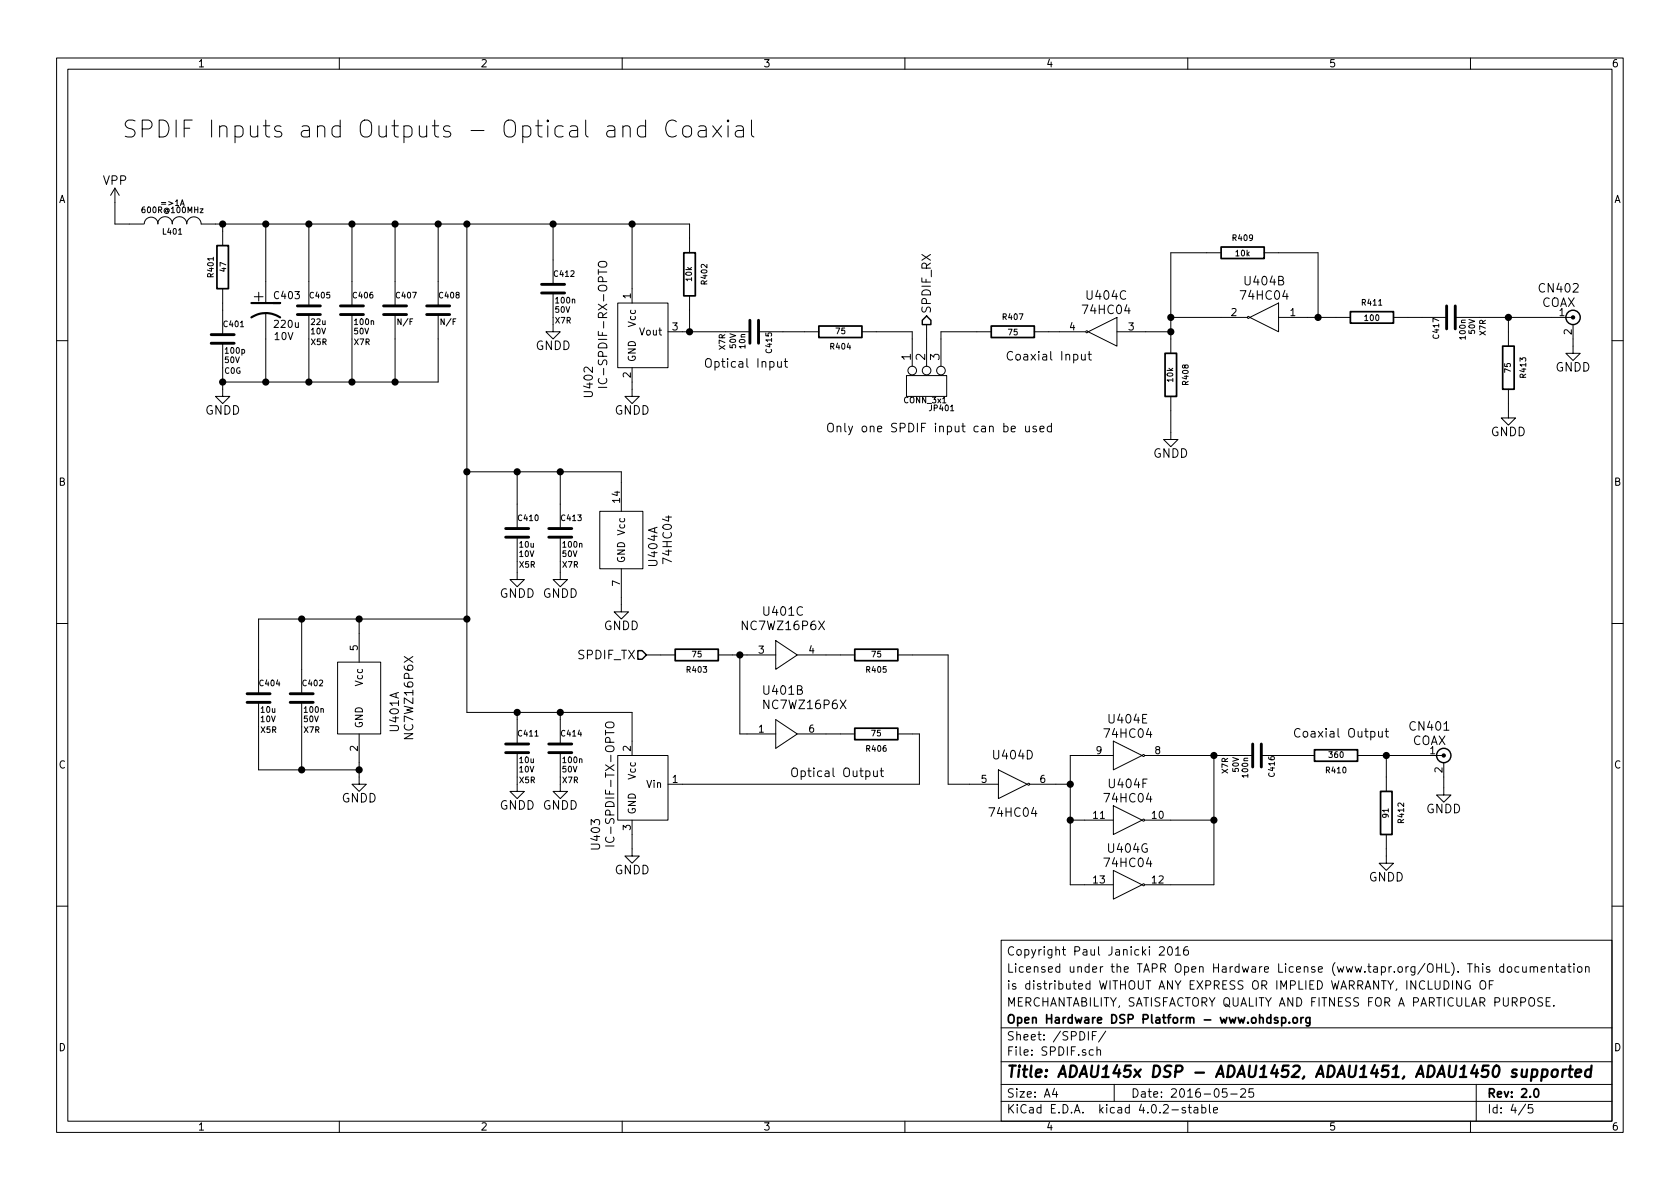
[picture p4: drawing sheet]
EESchema Schematic File Version 2
LIBS:power
LIBS:MyKiCadLibs-Lib
LIBS:DSP-ADAU1452-cache
EELAYER 25 0
EELAYER END
$Descr A4 11693 8268
encoding utf-8
Sheet 4 5
Title "ADAU145x DSP - ADAU1452, ADAU1451, ADAU1450 supported"
Date "2016-05-25"
Rev "2.0"
Comp "Open Hardware DSP Platform - www.ohdsp.org"
Comment1 "MERCHANTABILITY, SATISFACTORY QUALITY AND FITNESS FOR A PARTICULAR PURPOSE."
Comment2 "is distributed WITHOUT ANY EXPRESS OR IMPLIED WARRANTY, INCLUDING OF"
Comment3 "Licensed under the TAPR Open Hardware License (www.tapr.org/OHL). This documentation"
Comment4 "Copyright Paul Janicki 2016"
$EndDescr
$Comp
L GNDD #PWR075
U 1 1
P 3850 2250
F 0 "#PWR075" H 3850 2000 60  0001 C CNN
F 1 "GNDD" H 3850 2100 60  0000 C CNN
F 2 "" H 3850 2250 60  0000 C CNN
F 3 "" H 3850 2250 60  0000 C CNN
	1    3850 2250
	1    0    0    -1  
$EndComp
$Comp
L GNDD #PWR076
U 1 1
P 3900 5450
F 0 "#PWR076" H 3900 5200 60  0001 C CNN
F 1 "GNDD" H 3900 5300 60  0000 C CNN
F 2 "" H 3900 5450 60  0000 C CNN
F 3 "" H 3900 5450 60  0000 C CNN
	1    3900 5450
	1    0    0    -1  
$EndComp
$Comp
L GNDD #PWR077
U 1 1
P 1550 2700
F 0 "#PWR077" H 1550 2450 60  0001 C CNN
F 1 "GNDD" H 1550 2550 60  0000 C CNN
F 2 "" H 1550 2700 60  0000 C CNN
F 3 "" H 1550 2700 60  0000 C CNN
	1    1550 2700
	1    0    0    -1  
$EndComp
$Comp
L VPP #PWR078
U 1 1
P 800 1400
F 0 "#PWR078" H 800 1250 60  0001 C CNN
F 1 "VPP" H 800 1550 60  0000 C CNN
F 2 "" H 800 1400 60  0000 C CNN
F 3 "" H 800 1400 60  0000 C CNN
	1    800  1400
	1    0    0    -1  
$EndComp
Text Notes 850  950  0    118  ~ 0
SPDIF Inputs and Outputs - Optical and Coaxial
$Comp
L IC-SPDIF-RX-OPTO U402
U 1 1
P 4250 2000
F 0 "U402" V 4100 1350 59  0000 C CNN
F 1 "IC-SPDIF-RX-OPTO" V 4200 1750 59  0000 C CNN
F 2 "MyKiCadLibs-Footprints:IC_SPDIF_OPTO" H 4250 2000 118 0001 C CNN
F 3 "" H 4250 2000 118 0000 C CNN
F 4 "TOSLINK receiver e.g. CLIFF FC684205R" V 4250 2000 60  0001 C CNN "Description"
	1    4250 2000
	1    0    0    -1  
$EndComp
$Comp
L IC-SPDIF-TX-OPTO U403
U 1 1
P 4250 5150
F 0 "U403" V 4150 4500 59  0000 C CNN
F 1 "IC-SPDIF-TX-OPTO" V 4250 4850 59  0000 C CNN
F 2 "MyKiCadLibs-Footprints:IC_SPDIF_OPTO" H 4250 5150 118 0001 C CNN
F 3 "" H 4250 5150 118 0000 C CNN
F 4 "TOSLINK transmitter e.g. CLIFF FC684205T" V 4250 5150 60  0001 C CNN "Description"
	1    4250 5150
	1    0    0    -1  
$EndComp
$Comp
L GNDD #PWR079
U 1 1
P 4400 2700
F 0 "#PWR079" H 4400 2450 60  0001 C CNN
F 1 "GNDD" H 4400 2550 60  0000 C CNN
F 2 "" H 4400 2700 60  0000 C CNN
F 3 "" H 4400 2700 60  0000 C CNN
	1    4400 2700
	1    0    0    -1  
$EndComp
$Comp
L GNDD #PWR080
U 1 1
P 4400 5900
F 0 "#PWR080" H 4400 5650 60  0001 C CNN
F 1 "GNDD" H 4400 5750 60  0000 C CNN
F 2 "" H 4400 5900 60  0000 C CNN
F 3 "" H 4400 5900 60  0000 C CNN
	1    4400 5900
	1    0    0    -1  
$EndComp
Text Notes 4900 2550 0    60   ~ 0
Optical Input
Text HLabel 6450 2250 1    60   Output ~ 0
SPDIF_RX
Text HLabel 4500 4550 0    60   Input ~ 0
SPDIF_TX
$Comp
L GNDD #PWR081
U 1 1
P 3600 5450
F 0 "#PWR081" H 3600 5200 60  0001 C CNN
F 1 "GNDD" H 3600 5300 60  0000 C CNN
F 2 "" H 3600 5450 60  0000 C CNN
F 3 "" H 3600 5450 60  0000 C CNN
	1    3600 5450
	1    0    0    -1  
$EndComp
$Comp
L GNDD #PWR082
U 1 1
P 10500 2850
F 0 "#PWR082" H 10500 2600 60  0001 C CNN
F 1 "GNDD" H 10500 2700 60  0000 C CNN
F 2 "" H 10500 2850 60  0000 C CNN
F 3 "" H 10500 2850 60  0000 C CNN
	1    10500 2850
	-1   0    0    -1  
$EndComp
$Comp
L GNDD #PWR083
U 1 1
P 8150 3000
F 0 "#PWR083" H 8150 2750 60  0001 C CNN
F 1 "GNDD" H 8150 2850 60  0000 C CNN
F 2 "" H 8150 3000 60  0000 C CNN
F 3 "" H 8150 3000 60  0000 C CNN
	1    8150 3000
	-1   0    0    -1  
$EndComp
$Comp
L GNDD #PWR084
U 1 1
P 3900 3975
F 0 "#PWR084" H 3900 3725 60  0001 C CNN
F 1 "GNDD" H 3900 3825 60  0000 C CNN
F 2 "" H 3900 3975 60  0000 C CNN
F 3 "" H 3900 3975 60  0000 C CNN
	1    3900 3975
	1    0    0    -1  
$EndComp
$Comp
L GNDD #PWR085
U 1 1
P 3600 3975
F 0 "#PWR085" H 3600 3725 60  0001 C CNN
F 1 "GNDD" H 3600 3825 60  0000 C CNN
F 2 "" H 3600 3975 60  0000 C CNN
F 3 "" H 3600 3975 60  0000 C CNN
	1    3600 3975
	1    0    0    -1  
$EndComp
Wire Wire Line
	3850 1550 3850 1800
Connection ~ 3850 1550
Wire Wire Line
	3850 2250 3850 2200
Wire Wire Line
	3900 5450 3900 5400
Wire Wire Line
	3900 4950 3900 5000
Connection ~ 3900 4950
Wire Wire Line
	1500 1550 4800 1550
Wire Wire Line
	1550 1550 1550 1600
Wire Wire Line
	1550 2100 1550 2150
Connection ~ 1550 1550
Wire Wire Line
	2150 1550 2150 1950
Connection ~ 2150 1550
Wire Wire Line
	1550 2550 1550 2700
Wire Wire Line
	1550 2650 3050 2650
Connection ~ 1550 2650
Wire Wire Line
	2150 2650 2150 2350
Connection ~ 2150 2650
Wire Wire Line
	2450 1550 2450 1950
Wire Wire Line
	2450 2650 2450 2350
Connection ~ 2450 1550
Wire Wire Line
	800  1400 800  1550
Wire Wire Line
	800  1550 900  1550
Wire Wire Line
	4400 4950 4400 5150
Wire Wire Line
	4400 1550 4400 2000
Connection ~ 3250 1550
Wire Wire Line
	3250 1550 3250 4950
Wire Wire Line
	4400 2700 4400 2650
Wire Wire Line
	4400 5900 4400 5800
Wire Wire Line
	4750 5450 6400 5450
Wire Wire Line
	4750 2300 5050 2300
Wire Wire Line
	3250 4950 4400 4950
Wire Wire Line
	4800 1550 4800 1650
Connection ~ 4400 1550
Wire Wire Line
	4800 2150 4800 2300
Connection ~ 4800 2300
Wire Wire Line
	5450 2300 5600 2300
Wire Wire Line
	6450 2250 6450 2350
Wire Wire Line
	3600 5450 3600 5400
Wire Wire Line
	3600 5000 3600 4950
Connection ~ 3600 4950
Wire Wire Line
	10500 2850 10500 2800
Wire Wire Line
	8150 1750 8150 2350
Wire Wire Line
	8150 2300 7975 2300
Wire Wire Line
	8400 1750 8150 1750
Connection ~ 8150 2300
Wire Wire Line
	8900 1750 9175 1750
Wire Wire Line
	9175 1750 9175 2200
Wire Wire Line
	9100 2200 9300 2200
Connection ~ 9175 2200
Wire Wire Line
	8150 2850 8150 3000
Connection ~ 3250 3275
Wire Wire Line
	3900 3275 3900 3500
Wire Wire Line
	3900 3975 3900 3900
Wire Wire Line
	3600 3975 3600 3900
Wire Wire Line
	3600 3500 3600 3275
Connection ~ 3900 3275
Connection ~ 3600 3275
Wire Wire Line
	9800 2200 9900 2200
Wire Wire Line
	10300 2200 10800 2200
Wire Wire Line
	10500 2200 10500 2300
$Comp
L COAX CN402
U 1 1
P 10800 2200
F 0 "CN402" H 10850 2400 60  0000 C CNN
F 1 "COAX" H 10850 2300 60  0000 C CNN
F 2 "MyKiCadLibs-Footprints:CONN_SIL_2_1MM" H 10750 2200 60  0001 C CNN
F 3 "" H 10750 2200 60  0000 C CNN
F 4 "1x2 2.54mm pitch pin header - use with 75Ohm coax" H 10800 2200 60  0001 C CNN "Description"
	1    10800 2200
	1    0    0    -1  
$EndComp
Connection ~ 10500 2200
$Comp
L GNDD #PWR086
U 1 1
P 10950 2400
F 0 "#PWR086" H 10950 2150 60  0001 C CNN
F 1 "GNDD" H 10950 2250 60  0000 C CNN
F 2 "" H 10950 2400 60  0000 C CNN
F 3 "" H 10950 2400 60  0000 C CNN
	1    10950 2400
	-1   0    0    -1  
$EndComp
Wire Wire Line
	10950 2400 10950 2350
Wire Wire Line
	2750 1550 2750 1950
Wire Wire Line
	2750 2650 2750 2350
Wire Wire Line
	3050 1550 3050 1950
Wire Wire Line
	3050 2650 3050 2350
Connection ~ 2750 1550
Connection ~ 3050 1550
Connection ~ 2450 2650
Connection ~ 2750 2650
$Comp
L IC-LOGIC-74HC04 U404
U 2 1
P 9100 2200
F 0 "U404" H 9400 2450 60  0000 C CNN
F 1 "74HC04" H 9400 2350 60  0000 C CNN
F 2 "MyKiCadLibs-Footprints:IC_SOIC_14" H 9100 2200 60  0001 C CNN
F 3 "" H 9100 2200 60  0000 C CNN
F 4 "74HC04 Hex Inverter - SOIC-14" H 9100 2200 60  0001 C CNN "Description"
	2    9100 2200
	-1   0    0    -1  
$EndComp
Wire Wire Line
	8500 2200 8150 2200
Connection ~ 8150 2200
$Comp
L IC-LOGIC-74HC04 U404
U 3 1
P 7975 2300
F 0 "U404" H 8250 2550 60  0000 C CNN
F 1 "74HC04" H 8250 2450 60  0000 C CNN
F 2 "MyKiCadLibs-Footprints:IC_SOIC_14" H 7975 2300 60  0001 C CNN
F 3 "" H 7975 2300 60  0000 C CNN
F 4 "74HC04 Hex Inverter - SOIC-14" H 7975 2300 60  0001 C CNN "Description"
	3    7975 2300
	-1   0    0    -1  
$EndComp
$Comp
L IC-LOGIC-74HC04 U404
U 1 1
P 4325 3350
F 0 "U404" V 4550 2900 60  0000 C CNN
F 1 "74HC04" V 4650 2950 60  0000 C CNN
F 2 "MyKiCadLibs-Footprints:IC_SOIC_14" H 4325 3350 60  0001 C CNN
F 3 "" H 4325 3350 60  0000 C CNN
F 4 "74HC04 Hex Inverter - SOIC-14" V 4325 3350 60  0001 C CNN "Description"
	1    4325 3350
	1    0    0    -1  
$EndComp
Wire Wire Line
	3250 3275 4325 3275
Wire Wire Line
	4325 3275 4325 3350
$Comp
L GNDD #PWR087
U 1 1
P 4325 4200
F 0 "#PWR087" H 4325 3950 60  0001 C CNN
F 1 "GNDD" H 4325 4050 60  0000 C CNN
F 2 "" H 4325 4200 60  0000 C CNN
F 3 "" H 4325 4200 60  0000 C CNN
	1    4325 4200
	1    0    0    -1  
$EndComp
Wire Wire Line
	4325 4200 4325 4150
$Comp
L IC-LOGIC-74HC04 U404
U 6 1
P 7550 5700
F 0 "U404" H 7850 5950 60  0000 C CNN
F 1 "74HC04" H 7850 5850 60  0000 C CNN
F 2 "MyKiCadLibs-Footprints:IC_SOIC_14" H 7550 5700 60  0001 C CNN
F 3 "" H 7550 5700 60  0000 C CNN
F 4 "74HC04 Hex Inverter - SOIC-14" H 7550 5700 60  0001 C CNN "Description"
	6    7550 5700
	1    0    0    -1  
$EndComp
$Comp
L IC-LOGIC-74HC04 U404
U 7 1
P 7550 6150
F 0 "U404" H 7850 6400 60  0000 C CNN
F 1 "74HC04" H 7850 6300 60  0000 C CNN
F 2 "MyKiCadLibs-Footprints:IC_SOIC_14" H 7550 6150 60  0001 C CNN
F 3 "" H 7550 6150 60  0000 C CNN
F 4 "74HC04 Hex Inverter - SOIC-14" H 7550 6150 60  0001 C CNN "Decription"
	7    7550 6150
	1    0    0    -1  
$EndComp
$Comp
L IC-LOGIC-74HC04 U404
U 5 1
P 7550 5250
F 0 "U404" H 7850 5500 60  0000 C CNN
F 1 "74HC04" H 7850 5400 60  0000 C CNN
F 2 "MyKiCadLibs-Footprints:IC_SOIC_14" H 7550 5250 60  0001 C CNN
F 3 "" H 7550 5250 60  0000 C CNN
F 4 "74HC04 Hex Inverter - SOIC-14" H 7550 5250 60  0001 C CNN "Description"
	5    7550 5250
	1    0    0    -1  
$EndComp
Wire Wire Line
	7550 5250 7450 5250
Wire Wire Line
	7450 5250 7450 6150
Wire Wire Line
	7450 5700 7550 5700
Wire Wire Line
	7450 6150 7550 6150
Connection ~ 7450 5700
Wire Wire Line
	8150 5250 8550 5250
Wire Wire Line
	8450 5250 8450 6150
Wire Wire Line
	8450 6150 8150 6150
Wire Wire Line
	8150 5700 8450 5700
Connection ~ 8450 5700
Connection ~ 8450 5250
Wire Wire Line
	9050 5250 8950 5250
$Comp
L GNDD #PWR088
U 1 1
P 9650 5950
F 0 "#PWR088" H 9650 5700 60  0001 C CNN
F 1 "GNDD" H 9650 5800 60  0000 C CNN
F 2 "" H 9650 5950 60  0000 C CNN
F 3 "" H 9650 5950 60  0000 C CNN
	1    9650 5950
	1    0    0    -1  
$EndComp
Wire Wire Line
	9650 5950 9650 5900
Wire Wire Line
	9650 5400 9650 5250
Wire Wire Line
	9550 5250 9900 5250
$Comp
L COAX CN401
U 1 1
P 9900 5250
F 0 "CN401" H 9950 5450 60  0000 C CNN
F 1 "COAX" H 9950 5350 60  0000 C CNN
F 2 "MyKiCadLibs-Footprints:CONN_SIL_2_1MM" H 9850 5250 60  0001 C CNN
F 3 "" H 9850 5250 60  0000 C CNN
F 4 "1x2 2.54mm pitch pin header - use with 75Ohm coax" H 9900 5250 60  0001 C CNN "Description"
	1    9900 5250
	1    0    0    -1  
$EndComp
$Comp
L GNDD #PWR089
U 1 1
P 10050 5475
F 0 "#PWR089" H 10050 5225 60  0001 C CNN
F 1 "GNDD" H 10050 5325 60  0000 C CNN
F 2 "" H 10050 5475 60  0000 C CNN
F 3 "" H 10050 5475 60  0000 C CNN
	1    10050 5475
	-1   0    0    -1  
$EndComp
Wire Wire Line
	10050 5475 10050 5400
Connection ~ 9650 5250
Wire Wire Line
	6350 2350 6350 2300
Wire Wire Line
	6350 2300 6100 2300
Wire Wire Line
	7300 2300 7375 2300
Wire Wire Line
	6800 2300 6550 2300
Wire Wire Line
	6550 2300 6550 2350
Connection ~ 7450 5450
$Comp
L IC-LOGIC-74HC04 U404
U 4 1
P 6750 5450
F 0 "U404" H 7050 5650 60  0000 C CNN
F 1 "74HC04" H 7050 5250 60  0000 C CNN
F 2 "MyKiCadLibs-Footprints:IC_SOIC_14" H 6750 5450 60  0001 C CNN
F 3 "" H 6750 5450 60  0000 C CNN
F 4 "74HC04 Hex Inverter - SOIC-14" H 6750 5450 60  0001 C CNN "Description"
	4    6750 5450
	1    0    0    -1  
$EndComp
Wire Wire Line
	7450 5450 7350 5450
Wire Wire Line
	6600 5450 6750 5450
$Comp
L IC-LOGIC-BUF-NC7WZ16P6X U401
U 2 1
P 5450 5100
F 0 "U401" H 5450 5400 60  0000 C CNN
F 1 "NC7WZ16P6X" H 5600 5300 60  0000 C CNN
F 2 "MyKiCadLibs-Footprints:IC-SC70-6" H 5550 5100 60  0001 C CNN
F 3 "" H 5550 5100 60  0000 C CNN
F 4 "UHS Dual Buffer" H 5450 5100 60  0001 C CNN "Description"
	2    5450 5100
	1    0    0    -1  
$EndComp
$Comp
L IC-LOGIC-BUF-NC7WZ16P6X U401
U 3 1
P 5450 4550
F 0 "U401" H 5450 4850 60  0000 C CNN
F 1 "NC7WZ16P6X" H 5450 4750 60  0000 C CNN
F 2 "MyKiCadLibs-Footprints:IC-SC70-6" H 5550 4550 60  0001 C CNN
F 3 "" H 5550 4550 60  0000 C CNN
F 4 "UHS Dual Buffer" H 5450 4550 60  0001 C CNN "Description"
	3    5450 4550
	1    0    0    -1  
$EndComp
$Comp
L IC-LOGIC-BUF-NC7WZ16P6X U401
U 1 1
P 2500 4850
F 0 "U401" V 2750 4750 60  0000 C CNN
F 1 "NC7WZ16P6X" V 2850 4850 60  0000 C CNN
F 2 "MyKiCadLibs-Footprints:IC-SC70-6" H 2600 4850 60  0001 C CNN
F 3 "" H 2600 4850 60  0000 C CNN
F 4 "UHS Dual Buffer" V 2500 4850 60  0001 C CNN "Description"
	1    2500 4850
	1    0    0    -1  
$EndComp
$Comp
L GNDD #PWR090
U 1 1
P 2500 5400
F 0 "#PWR090" H 2500 5150 60  0001 C CNN
F 1 "GNDD" H 2500 5250 60  0000 C CNN
F 2 "" H 2500 5400 60  0000 C CNN
F 3 "" H 2500 5400 60  0000 C CNN
	1    2500 5400
	1    0    0    -1  
$EndComp
Wire Wire Line
	2500 5300 2500 5400
Wire Wire Line
	1800 5050 1800 5350
Wire Wire Line
	1800 5350 2500 5350
Connection ~ 2500 5350
Wire Wire Line
	1800 4650 1800 4300
Wire Wire Line
	1800 4300 3250 4300
Connection ~ 3250 4300
Wire Wire Line
	2500 4400 2500 4300
Connection ~ 2500 4300
Wire Wire Line
	5100 4550 5200 4550
Wire Wire Line
	4600 4550 4500 4550
Wire Wire Line
	5200 5100 5150 5100
Wire Wire Line
	5150 5100 5150 4550
Connection ~ 5150 4550
Wire Wire Line
	6350 5100 6400 5100
Wire Wire Line
	6400 5100 6400 5450
Wire Wire Line
	5750 4550 5850 4550
Wire Wire Line
	5850 5100 5750 5100
Wire Wire Line
	6350 4550 6600 4550
Wire Wire Line
	6600 4550 6600 5450
Wire Wire Line
	1850 1950 1850 1550
Connection ~ 1850 1550
Wire Wire Line
	1850 2350 1850 2650
Connection ~ 1850 2650
Text Notes 7000 2500 0    60   ~ 0
Coaxial Input
Text Notes 5500 5400 0    60   ~ 0
Optical Output
Text Notes 9000 5125 0    60   ~ 0
Coaxial Output
Text Notes 5750 3000 0    60   ~ 0
Only one SPDIF input can be used
$Comp
L CP1 C403
U 1 1
P 1850 2150
F 0 "C403" H 1900 2250 50  0000 L CNN
F 1 "220u" H 1900 2050 50  0000 L CNN
F 2 "MyKiCadLibs-Footprints:CAP-TH-D6.3mmP2.5mm" H 1850 2150 60  0001 C CNN
F 3 "" H 1850 2150 60  0000 C CNN
F 4 "10V" H 1905 1965 50  0000 L CNN "Voltage"
F 5 "2.5mm pitch, 6.3mm diameter" H 1850 2450 40  0001 L CNN "Type"
F 6 "Low impedance aluminium electrolytic capacitor - Panasonic FC, FR or similar" H 1850 2550 40  0001 L CNN "Description"
	1    1850 2150
	1    0    0    -1  
$EndComp
$Comp
L C C407
U 1 1
P 2750 2150
F 0 "C407" H 2750 2250 40  0000 L CNN
F 1 "N/F" H 2760 2065 40  0000 L CNN
F 2 "MyKiCadLibs-Footprints:SMD-0805" H 2788 2000 30  0001 C CNN
F 3 "" H 2750 2250 60  0000 C CNN
F 4 "10V" H 2815 2000 40  0001 C CNN "Voltage"
F 5 "X7R" H 2820 1925 40  0001 C CNN "Type"
F 6 "Ceramic capacitor" H 2750 2450 40  0001 L CNN "Description"
F 7 "10%" H 3150 2650 40  0001 C CNN "Tolerance"
F 8 "0805" H 2750 2150 60  0001 C CNN "Size"
	1    2750 2150
	1    0    0    -1  
$EndComp
Wire Wire Line
	2100 4650 2100 4300
Connection ~ 2100 4300
Wire Wire Line
	2100 5050 2100 5350
Connection ~ 2100 5350
$Comp
L INDUCTOR L401
U 1 1
P 1200 1550
F 0 "L401" V 1150 1550 40  0000 C CNN
F 1 "600R@100MHz" V 1300 1550 40  0000 C CNN
F 2 "MyKiCadLibs-Footprints:SMD-0805" H 1200 1550 60  0001 C CNN
F 3 "" H 1200 1550 60  0000 C CNN
F 4 "=>1A" V 1350 1550 40  0000 C CNN "Current"
F 5 "Ferrite bead, current rating 1A or higher, 600R@100MHz" V 1400 1600 40  0001 C CNN "Description"
F 6 "0805" V 1200 1550 60  0001 C CNN "Size"
	1    1200 1550
	0    -1   -1   0   
$EndComp
$Comp
L CONN_3x1 JP401
U 1 1
P 6350 2350
F 0 "JP401" V 6835 2145 40  0000 C CNN
F 1 "CONN_3x1" V 6780 2260 40  0000 C CNN
F 2 "MyKiCadLibs-Footprints:CONN_SIL_3_1MM" H 6690 2240 60  0001 C CNN
F 3 "" H 6690 2240 60  0000 C CNN
F 4 "1x3 2.54mm pitch pin header" H 6600 2050 40  0001 C CNN "Description"
	1    6350 2350
	0    -1   1    0   
$EndComp
$Comp
L C C401
U 1 1
P 1550 2350
F 0 "C401" H 1550 2450 40  0000 L CNN
F 1 "100p" H 1560 2265 40  0000 L CNN
F 2 "MyKiCadLibs-Footprints:SMD-0805" H 1588 2200 30  0001 C CNN
F 3 "" H 1550 2450 60  0000 C CNN
F 4 "50V" H 1615 2200 40  0000 C CNN "Voltage"
F 5 "C0G" H 1620 2125 40  0000 C CNN "Type"
F 6 "Ceramic capacitor" H 1550 2650 40  0001 L CNN "Description"
F 7 "5%" H 1950 2850 40  0001 C CNN "Tolerance"
F 8 "0805" H 1550 2350 60  0001 C CNN "Size"
	1    1550 2350
	1    0    0    -1  
$EndComp
$Comp
L C C405
U 1 1
P 2150 2150
F 0 "C405" H 2150 2250 40  0000 L CNN
F 1 "22u" H 2160 2065 40  0000 L CNN
F 2 "MyKiCadLibs-Footprints:SMD-0805" H 2188 2000 30  0001 C CNN
F 3 "" H 2150 2250 60  0000 C CNN
F 4 "10V" H 2215 2000 40  0000 C CNN "Voltage"
F 5 "X5R" H 2220 1925 40  0000 C CNN "Type"
F 6 "Ceramic capacitor" H 2150 2450 40  0001 L CNN "Description"
F 7 "20%" H 2550 2650 40  0001 C CNN "Tolerance"
F 8 "0805" H 2150 2150 60  0001 C CNN "Size"
	1    2150 2150
	1    0    0    -1  
$EndComp
$Comp
L C C406
U 1 1
P 2450 2150
F 0 "C406" H 2450 2250 40  0000 L CNN
F 1 "100n" H 2460 2065 40  0000 L CNN
F 2 "MyKiCadLibs-Footprints:SMD-0805" H 2488 2000 30  0001 C CNN
F 3 "" H 2450 2250 60  0000 C CNN
F 4 "50V" H 2515 2000 40  0000 C CNN "Voltage"
F 5 "X7R" H 2520 1925 40  0000 C CNN "Type"
F 6 "Ceramic capacitor" H 2450 2450 40  0001 L CNN "Description"
F 7 "10%" H 2850 2650 40  0001 C CNN "Tolerance"
F 8 "0805" H 2450 2150 60  0001 C CNN "Size"
	1    2450 2150
	1    0    0    -1  
$EndComp
$Comp
L C C408
U 1 1
P 3050 2150
F 0 "C408" H 3050 2250 40  0000 L CNN
F 1 "N/F" H 3060 2065 40  0000 L CNN
F 2 "MyKiCadLibs-Footprints:SMD-0805" H 3088 2000 30  0001 C CNN
F 3 "" H 3050 2250 60  0000 C CNN
F 4 "10V" H 3115 2000 40  0001 C CNN "Voltage"
F 5 "X7R" H 3120 1925 40  0001 C CNN "Type"
F 6 "Ceramic capacitor" H 3050 2450 40  0001 L CNN "Description"
F 7 "10%" H 3450 2650 40  0001 C CNN "Tolerance"
F 8 "0805" H 3050 2150 60  0001 C CNN "Size"
	1    3050 2150
	1    0    0    -1  
$EndComp
$Comp
L C C412
U 1 1
P 3850 2000
F 0 "C412" H 3850 2100 40  0000 L CNN
F 1 "100n" H 3860 1915 40  0000 L CNN
F 2 "MyKiCadLibs-Footprints:SMD-0805" H 3888 1850 30  0001 C CNN
F 3 "" H 3850 2100 60  0000 C CNN
F 4 "50V" H 3915 1850 40  0000 C CNN "Voltage"
F 5 "X7R" H 3920 1775 40  0000 C CNN "Type"
F 6 "Ceramic capacitor" H 3850 2300 40  0001 L CNN "Description"
F 7 "10%" H 4250 2500 40  0001 C CNN "Tolerance"
F 8 "0805" H 3850 2000 60  0001 C CNN "Size"
	1    3850 2000
	1    0    0    -1  
$EndComp
$Comp
L C C410
U 1 1
P 3600 3700
F 0 "C410" H 3600 3800 40  0000 L CNN
F 1 "10u" H 3610 3615 40  0000 L CNN
F 2 "MyKiCadLibs-Footprints:SMD-0805" H 3638 3550 30  0001 C CNN
F 3 "" H 3600 3800 60  0000 C CNN
F 4 "10V" H 3665 3550 40  0000 C CNN "Voltage"
F 5 "X5R" H 3670 3475 40  0000 C CNN "Type"
F 6 "Ceramic capacitor" H 3600 4000 40  0001 L CNN "Description"
F 7 "20%" H 4000 4200 40  0001 C CNN "Tolerance"
F 8 "0805" H 3600 3700 60  0001 C CNN "Size"
	1    3600 3700
	1    0    0    -1  
$EndComp
$Comp
L C C413
U 1 1
P 3900 3700
F 0 "C413" H 3900 3800 40  0000 L CNN
F 1 "100n" H 3910 3615 40  0000 L CNN
F 2 "MyKiCadLibs-Footprints:SMD-0805" H 3938 3550 30  0001 C CNN
F 3 "" H 3900 3800 60  0000 C CNN
F 4 "50V" H 3965 3550 40  0000 C CNN "Voltage"
F 5 "X7R" H 3970 3475 40  0000 C CNN "Type"
F 6 "Ceramic capacitor" H 3900 4000 40  0001 L CNN "Description"
F 7 "10%" H 4300 4200 40  0001 C CNN "Tolerance"
F 8 "0805" H 3900 3700 60  0001 C CNN "Size"
	1    3900 3700
	1    0    0    -1  
$EndComp
$Comp
L C C404
U 1 1
P 1800 4850
F 0 "C404" H 1800 4950 40  0000 L CNN
F 1 "10u" H 1810 4765 40  0000 L CNN
F 2 "MyKiCadLibs-Footprints:SMD-0805" H 1838 4700 30  0001 C CNN
F 3 "" H 1800 4950 60  0000 C CNN
F 4 "10V" H 1865 4700 40  0000 C CNN "Voltage"
F 5 "X5R" H 1870 4625 40  0000 C CNN "Type"
F 6 "Ceramic capacitor" H 1800 5150 40  0001 L CNN "Description"
F 7 "20%" H 2200 5350 40  0001 C CNN "Tolerance"
F 8 "0805" H 1800 4850 60  0001 C CNN "Size"
	1    1800 4850
	1    0    0    -1  
$EndComp
$Comp
L C C402
U 1 1
P 2100 4850
F 0 "C402" H 2100 4950 40  0000 L CNN
F 1 "100n" H 2110 4765 40  0000 L CNN
F 2 "MyKiCadLibs-Footprints:SMD-0805" H 2138 4700 30  0001 C CNN
F 3 "" H 2100 4950 60  0000 C CNN
F 4 "50V" H 2165 4700 40  0000 C CNN "Voltage"
F 5 "X7R" H 2170 4625 40  0000 C CNN "Type"
F 6 "Ceramic capacitor" H 2100 5150 40  0001 L CNN "Description"
F 7 "10%" H 2500 5350 40  0001 C CNN "Tolerance"
F 8 "0805" H 2100 4850 60  0001 C CNN "Size"
	1    2100 4850
	1    0    0    -1  
$EndComp
$Comp
L C C411
U 1 1
P 3600 5200
F 0 "C411" H 3600 5300 40  0000 L CNN
F 1 "10u" H 3610 5115 40  0000 L CNN
F 2 "MyKiCadLibs-Footprints:SMD-0805" H 3638 5050 30  0001 C CNN
F 3 "" H 3600 5300 60  0000 C CNN
F 4 "10V" H 3665 5050 40  0000 C CNN "Voltage"
F 5 "X5R" H 3670 4975 40  0000 C CNN "Type"
F 6 "Ceramic capacitor" H 3600 5500 40  0001 L CNN "Description"
F 7 "20%" H 4000 5700 40  0001 C CNN "Tolerance"
F 8 "0805" H 3600 5200 60  0001 C CNN "Size"
	1    3600 5200
	1    0    0    -1  
$EndComp
$Comp
L C C414
U 1 1
P 3900 5200
F 0 "C414" H 3900 5300 40  0000 L CNN
F 1 "100n" H 3910 5115 40  0000 L CNN
F 2 "MyKiCadLibs-Footprints:SMD-0805" H 3938 5050 30  0001 C CNN
F 3 "" H 3900 5300 60  0000 C CNN
F 4 "50V" H 3965 5050 40  0000 C CNN "Voltage"
F 5 "X7R" H 3970 4975 40  0000 C CNN "Type"
F 6 "Ceramic capacitor" H 3900 5500 40  0001 L CNN "Description"
F 7 "10%" H 4300 5700 40  0001 C CNN "Tolerance"
F 8 "0805" H 3900 5200 60  0001 C CNN "Size"
	1    3900 5200
	1    0    0    -1  
$EndComp
$Comp
L C C416
U 1 1
P 8750 5250
F 0 "C416" H 8750 5350 40  0000 L CNN
F 1 "100n" H 8760 5165 40  0000 L CNN
F 2 "MyKiCadLibs-Footprints:SMD-0805" H 8788 5100 30  0001 C CNN
F 3 "" H 8750 5350 60  0000 C CNN
F 4 "50V" H 8815 5100 40  0000 C CNN "Voltage"
F 5 "X7R" H 8820 5025 40  0000 C CNN "Type"
F 6 "Ceramic capacitor" H 8750 5550 40  0001 L CNN "Description"
F 7 "10%" H 9150 5750 40  0001 C CNN "Tolerance"
F 8 "0805" H 8750 5250 60  0001 C CNN "Size"
	1    8750 5250
	0    1    1    0   
$EndComp
$Comp
L C C417
U 1 1
P 10100 2200
F 0 "C417" H 10100 2300 40  0000 L CNN
F 1 "100n" H 10110 2115 40  0000 L CNN
F 2 "MyKiCadLibs-Footprints:SMD-0805" H 10138 2050 30  0001 C CNN
F 3 "" H 10100 2300 60  0000 C CNN
F 4 "50V" H 10165 2050 40  0000 C CNN "Voltage"
F 5 "X7R" H 10170 1975 40  0000 C CNN "Type"
F 6 "Ceramic capacitor" H 10100 2500 40  0001 L CNN "Description"
F 7 "10%" H 10500 2700 40  0001 C CNN "Tolerance"
F 8 "0805" H 10100 2200 60  0001 C CNN "Size"
	1    10100 2200
	0    -1   1    0   
$EndComp
$Comp
L C C415
U 1 1
P 5250 2300
F 0 "C415" H 5250 2400 40  0000 L CNN
F 1 "10n" H 5260 2215 40  0000 L CNN
F 2 "MyKiCadLibs-Footprints:SMD-0805" H 5288 2150 30  0001 C CNN
F 3 "" H 5250 2400 60  0000 C CNN
F 4 "50V" H 5315 2150 40  0000 C CNN "Voltage"
F 5 "X7R" H 5320 2075 40  0000 C CNN "Type"
F 6 "Ceramic capacitor" H 5250 2600 40  0001 L CNN "Description"
F 7 "10%" H 5650 2800 40  0001 C CNN "Tolerance"
F 8 "0805" H 5250 2300 60  0001 C CNN "Size"
	1    5250 2300
	0    1    1    0   
$EndComp
$Comp
L R R404
U 1 1
P 5850 2300
F 0 "R404" V 5750 2300 40  0000 C CNN
F 1 "75" V 5857 2301 40  0000 C CNN
F 2 "MyKiCadLibs-Footprints:SMD-0805" V 5780 2300 30  0001 C CNN
F 3 "" V 5770 2300 30  0000 C CNN
F 4 "100mW" V 5950 2300 40  0001 C CNN "Power"
F 5 "Thick or thin film resistor" V 6095 2300 40  0001 C CNN "Description"
F 6 "0805" V 6025 2300 40  0001 C CNN "Size"
F 7 "1%" V 6175 2300 40  0001 C CNN "Tolerance"
	1    5850 2300
	0    1    -1   0   
$EndComp
$Comp
L R R407
U 1 1
P 7050 2300
F 0 "R407" V 6950 2300 40  0000 C CNN
F 1 "75" V 7057 2301 40  0000 C CNN
F 2 "MyKiCadLibs-Footprints:SMD-0805" V 6980 2300 30  0001 C CNN
F 3 "" V 6970 2300 30  0000 C CNN
F 4 "100mW" V 7150 2300 40  0001 C CNN "Power"
F 5 "Thick or thin film resistor" V 7295 2300 40  0001 C CNN "Description"
F 6 "0805" V 7225 2300 40  0001 C CNN "Size"
F 7 "1%" V 7375 2300 40  0001 C CNN "Tolerance"
	1    7050 2300
	0    1    1    0   
$EndComp
$Comp
L R R409
U 1 1
P 8650 1750
F 0 "R409" V 8550 1750 40  0000 C CNN
F 1 "10k" V 8657 1751 40  0000 C CNN
F 2 "MyKiCadLibs-Footprints:SMD-0805" V 8580 1750 30  0001 C CNN
F 3 "" V 8570 1750 30  0000 C CNN
F 4 "100mW" V 8750 1750 40  0001 C CNN "Power"
F 5 "Thick or thin film resistor" V 8895 1750 40  0001 C CNN "Description"
F 6 "0805" V 8825 1750 40  0001 C CNN "Size"
F 7 "1%" V 8975 1750 40  0001 C CNN "Tolerance"
	1    8650 1750
	0    -1   1    0   
$EndComp
$Comp
L R R411
U 1 1
P 9550 2200
F 0 "R411" V 9450 2200 40  0000 C CNN
F 1 "100" V 9557 2201 40  0000 C CNN
F 2 "MyKiCadLibs-Footprints:SMD-0805" V 9480 2200 30  0001 C CNN
F 3 "" V 9470 2200 30  0000 C CNN
F 4 "100mW" V 9650 2200 40  0001 C CNN "Power"
F 5 "Thick or thin film resistor" V 9795 2200 40  0001 C CNN "Description"
F 6 "0805" V 9725 2200 40  0001 C CNN "Size"
F 7 "1%" V 9875 2200 40  0001 C CNN "Tolerance"
	1    9550 2200
	0    -1   1    0   
$EndComp
$Comp
L R R413
U 1 1
P 10500 2550
F 0 "R413" V 10400 2550 40  0000 C CNN
F 1 "75" V 10507 2551 40  0000 C CNN
F 2 "MyKiCadLibs-Footprints:SMD-0805" V 10430 2550 30  0001 C CNN
F 3 "" V 10420 2550 30  0000 C CNN
F 4 "100mW" V 10600 2550 40  0001 C CNN "Power"
F 5 "Thick or thin film resistor" V 10745 2550 40  0001 C CNN "Description"
F 6 "0805" V 10675 2550 40  0001 C CNN "Size"
F 7 "1%" V 10825 2550 40  0001 C CNN "Tolerance"
	1    10500 2550
	-1   0    0    1   
$EndComp
$Comp
L R R408
U 1 1
P 8150 2600
F 0 "R408" V 8050 2600 40  0000 C CNN
F 1 "10k" V 8157 2601 40  0000 C CNN
F 2 "MyKiCadLibs-Footprints:SMD-0805" V 8080 2600 30  0001 C CNN
F 3 "" V 8070 2600 30  0000 C CNN
F 4 "100mW" V 8250 2600 40  0001 C CNN "Power"
F 5 "Thick or thin film resistor" V 8395 2600 40  0001 C CNN "Description"
F 6 "0805" V 8325 2600 40  0001 C CNN "Size"
F 7 "1%" V 8475 2600 40  0001 C CNN "Tolerance"
	1    8150 2600
	-1   0    0    1   
$EndComp
$Comp
L R R402
U 1 1
P 4800 1900
F 0 "R402" V 4700 1900 40  0000 C CNN
F 1 "10k" V 4807 1901 40  0000 C CNN
F 2 "MyKiCadLibs-Footprints:SMD-0805" V 4730 1900 30  0001 C CNN
F 3 "" V 4720 1900 30  0000 C CNN
F 4 "100mW" V 4900 1900 40  0001 C CNN "Power"
F 5 "Thick or thin film resistor" V 5045 1900 40  0001 C CNN "Description"
F 6 "0805" V 4975 1900 40  0001 C CNN "Size"
F 7 "1%" V 5125 1900 40  0001 C CNN "Tolerance"
	1    4800 1900
	-1   0    0    -1  
$EndComp
$Comp
L R R403
U 1 1
P 4850 4550
F 0 "R403" V 4750 4550 40  0000 C CNN
F 1 "75" V 4857 4551 40  0000 C CNN
F 2 "MyKiCadLibs-Footprints:SMD-0805" V 4780 4550 30  0001 C CNN
F 3 "" V 4770 4550 30  0000 C CNN
F 4 "100mW" V 4950 4550 40  0001 C CNN "Power"
F 5 "Thick or thin film resistor" V 5095 4550 40  0001 C CNN "Description"
F 6 "0805" V 5025 4550 40  0001 C CNN "Size"
F 7 "1%" V 5175 4550 40  0001 C CNN "Tolerance"
	1    4850 4550
	0    1    -1   0   
$EndComp
$Comp
L R R405
U 1 1
P 6100 4550
F 0 "R405" V 6000 4550 40  0000 C CNN
F 1 "75" V 6107 4551 40  0000 C CNN
F 2 "MyKiCadLibs-Footprints:SMD-0805" V 6030 4550 30  0001 C CNN
F 3 "" V 6020 4550 30  0000 C CNN
F 4 "100mW" V 6200 4550 40  0001 C CNN "Power"
F 5 "Thick or thin film resistor" V 6345 4550 40  0001 C CNN "Description"
F 6 "0805" V 6275 4550 40  0001 C CNN "Size"
F 7 "1%" V 6425 4550 40  0001 C CNN "Tolerance"
	1    6100 4550
	0    1    -1   0   
$EndComp
$Comp
L R R406
U 1 1
P 6100 5100
F 0 "R406" V 6000 5100 40  0000 C CNN
F 1 "75" V 6107 5101 40  0000 C CNN
F 2 "MyKiCadLibs-Footprints:SMD-0805" V 6030 5100 30  0001 C CNN
F 3 "" V 6020 5100 30  0000 C CNN
F 4 "100mW" V 6200 5100 40  0001 C CNN "Power"
F 5 "Thick or thin film resistor" V 6345 5100 40  0001 C CNN "Description"
F 6 "0805" V 6275 5100 40  0001 C CNN "Size"
F 7 "1%" V 6425 5100 40  0001 C CNN "Tolerance"
	1    6100 5100
	0    -1   -1   0   
$EndComp
$Comp
L R R412
U 1 1
P 9650 5650
F 0 "R412" V 9550 5650 40  0000 C CNN
F 1 "91" V 9657 5651 40  0000 C CNN
F 2 "MyKiCadLibs-Footprints:SMD-0805" V 9580 5650 30  0001 C CNN
F 3 "" V 9570 5650 30  0000 C CNN
F 4 "100mW" V 9750 5650 40  0001 C CNN "Power"
F 5 "Thick or thin film resistor" V 9895 5650 40  0001 C CNN "Description"
F 6 "0805" V 9825 5650 40  0001 C CNN "Size"
F 7 "1%" V 9975 5650 40  0001 C CNN "Tolerance"
	1    9650 5650
	-1   0    0    1   
$EndComp
$Comp
L R R410
U 1 1
P 9300 5250
F 0 "R410" V 9200 5250 40  0000 C CNN
F 1 "360" V 9307 5251 40  0000 C CNN
F 2 "MyKiCadLibs-Footprints:SMD-0805" V 9230 5250 30  0001 C CNN
F 3 "" V 9220 5250 30  0000 C CNN
F 4 "100mW" V 9400 5250 40  0001 C CNN "Power"
F 5 "Thick or thin film resistor" V 9545 5250 40  0001 C CNN "Description"
F 6 "0805" V 9475 5250 40  0001 C CNN "Size"
F 7 "1%" V 9625 5250 40  0001 C CNN "Tolerance"
	1    9300 5250
	0    1    -1   0   
$EndComp
$Comp
L R R401
U 1 1
P 1550 1850
F 0 "R401" V 1470 1850 40  0000 C CNN
F 1 "47" V 1557 1851 40  0000 C CNN
F 2 "MyKiCadLibs-Footprints:SMD-0805" V 1480 1850 30  0001 C CNN
F 3 "" V 1470 1850 30  0000 C CNN
F 4 "100mW" V 1650 1850 40  0001 C CNN "Power"
F 5 "Thick or thin film resistor" V 1795 1850 40  0001 C CNN "Description"
F 6 "0805" V 1725 1850 40  0001 C CNN "Size"
F 7 "1%" V 1875 1850 40  0001 C CNN "Tolerance"
	1    1550 1850
	1    0    0    -1  
$EndComp
$EndSCHEMATC
